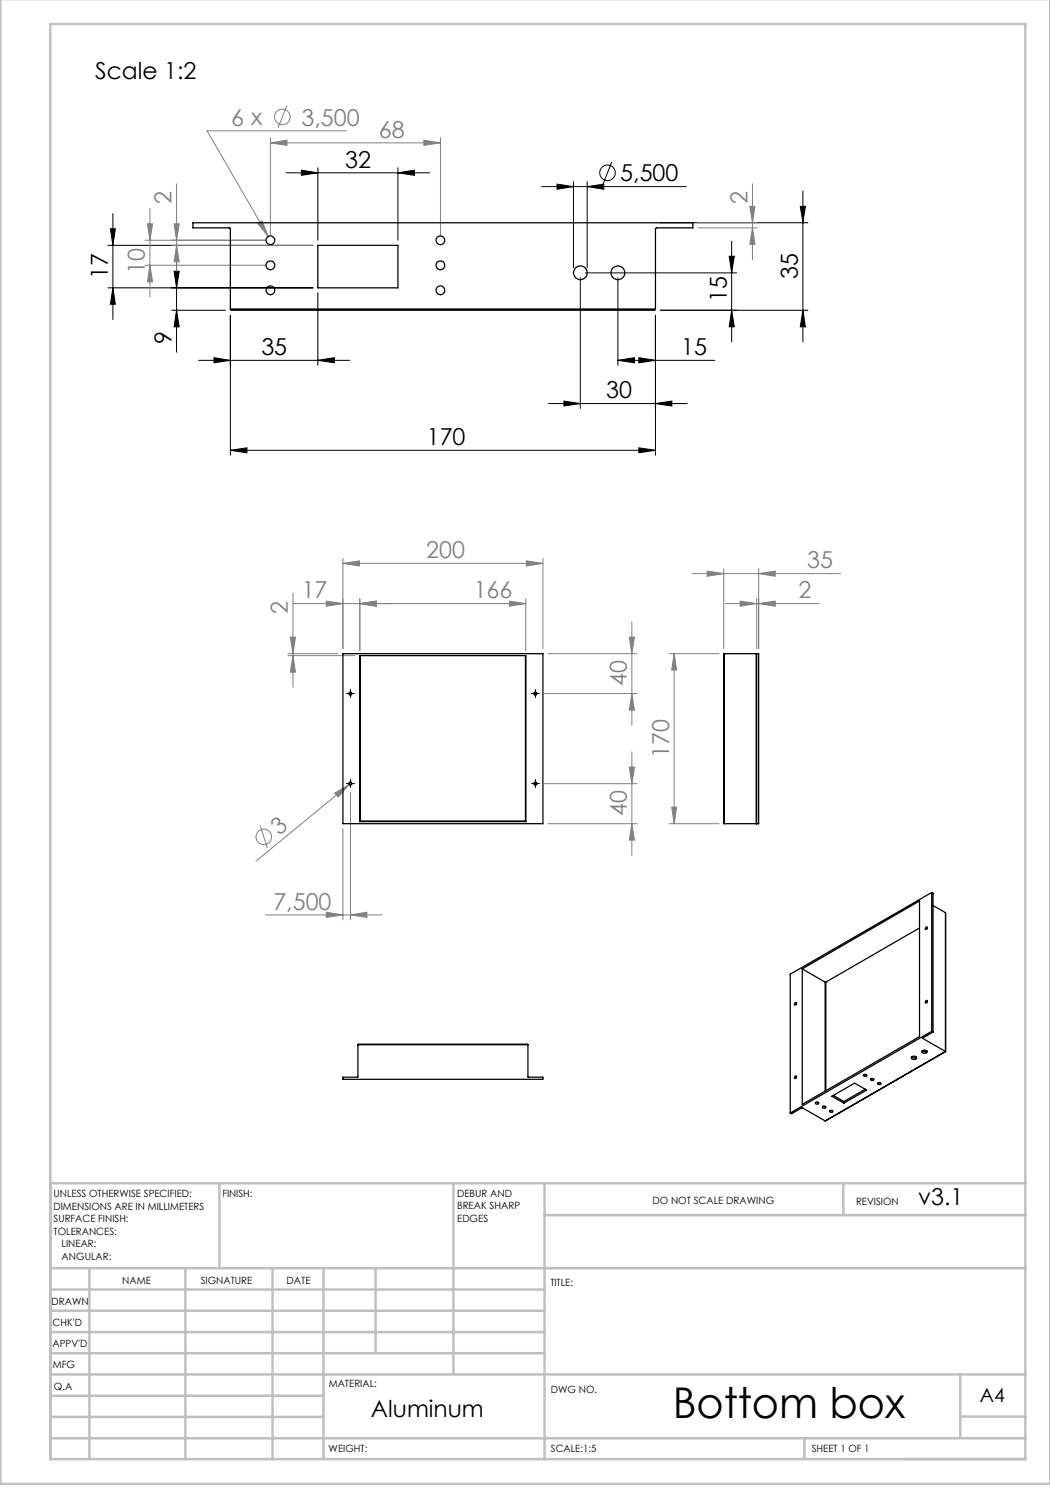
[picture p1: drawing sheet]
<svg xmlns="http://www.w3.org/2000/svg" width="210mm" height="297mm" viewBox="0 0 210 297" stroke-linecap="round" stroke-linejoin="round" font-family="sans-serif">
<g fill="none" stroke="#808080" stroke-width=".2">
<path d="M35.3 36.8v18.6M54.1 28.6l3.3-.6v1.1zM54.1 27.5v19.6M54.1 28.6h34M57.4 21.2l-1.8 4.4M69.2 26.2h-27.8l12.3 21.1M84.8 28l3.3 .6-3.3 .5zM88.1 27.5v19.6M150.5 36.8v15.1M29 48h24.1M29 53.1h24.1M29.5 44.8h1l-.5 3.2z"/>
<path d="M30 53.1l.5 3.3h-1zM30 41.7v17.7M34.3 49.1h28.3M34.8 44.8h1l-.5 3.2zM35.3 49.1l.5 3.2h-1zM51.5 44.7l.9-.5 1.3 3.1zM139.6 44.6h11.9M139.6 45.6h11.9M150 41.3h1l-.5 3.3zM150.5 45.6l.5 3.3h-1zM58.6 118.6v18.9M68.6 112.7l3.3-.5v1z"/>
<path d="M68.6 111.7v18M68.6 112.7h40M72 119.7v10.4M105.2 119.7v10.4M105.3 112.2l3.3 .5-3.3 .5zM108.6 111.7v18M138.4 114.7h29.7M141.4 114.2l3.3 .5-3.3 .5zM144.7 113.7v16M151.3 119.7v10M151.7 114.7l3.3-.5v1zM151.7 113.7v16"/>
<path d="M57.6 130.7h10M57.6 131.1h13.4M58.1 127.4h1l-.5 3.3zM58.6 131.1l.5 3.3h-1zM58.7 120.7h46.5M65.3 120.2l3.3 .5-3.3 .5zM72 120.7l3.3-.5v1zM101.9 120.2l3.3 .5-3.3 .5zM108.9 138.7h18.5M109.6 130.7h17.8M125.9 127.4h1l-.5 3.3zM126.4 138.7l.5 3.3h-1z"/>
<path d="M126.4 124.4v20.7M133.8 130.7h10M134.8 130.7l.5 3.3h-1zM134.8 130.7v34M145 120.7h18.8M148 120.2l3.3 .5-3.3 .5zM151.7 120.7l3.3-.5v1zM67 158.6l2.8-1.7-2.2 2.5zM69.8 156.9l-18.6 15.3M70.1 158.5v25.5M70.3 156.5l-.5 .4M108.9 156.7h18.5"/>
<path d="M125.9 153.4h1l-.5 3.3zM126.4 150.4v20.7M52 165.1l1.5 4.5M68.6 165.7v18.3M109.6 164.7h17.8M126.4 164.7l.5 3.3h-1zM133.8 164.7h10M134.3 161.4h1l-.5 3.3zM53.1 183h23.3M65.3 182.5l3.3 .5-3.3 .5zM70.1 183l3.3-.5v1z"/>
<circle cx="56.5" cy="23.4" r="1.55"/>
<circle cx="52.8" cy="167.4" r="1.55"/>
</g>
<g fill="none" stroke="#000" stroke-width=".2">
<path d="M57.2 34.6h28.7M60.3 34l3.3 .6-3.3 .5zM63.6 33.5v14.5M79.6 34.6l3.3-.6v1.1zM79.6 33.5v14.5M108.3 37.3h29M111.4 36.8l3.3 .5-3.3 .5zM114.7 36.3v17.2M117.4 37.3l3.4-.5v1zM117.4 36.3v17.2M122.4 32.3l-1.8 4.5M160.6 38.2v30.2"/>
<path d="M21.6 49.1h41M21.6 57.6h41M22.1 45.8h1l-.5 3.3zM22.6 57.6l.5 3.3h-1zM22.6 42.7v21.2M34.8 54.3h1l-.5 3.3zM35.3 51.2v19.2M63.6 58.6v14.5M116.1 55.6v26.1M117.1 54.6h30.2M123.6 55.6v17.5M132.1 44.6h29.5"/>
<path d="M145.8 51.3h1.1l-.6 3.3zM146.3 48.2v20.2M160.1 41.3h1l-.5 3.3zM34.3 62.1h10.8M35.3 62.1l.5 3.3h-1zM39.7 72.1h30.2M42.8 71.5l3.3 .6-3.3 .5zM46.1 63.1v27.9M63.6 72.1l3.3-.6v1.1zM123.6 72.1l3.3-.6v1.1zM123.6 72.1h19.3M127.8 71.5l3.3 .6-3.3 .5z"/>
<path d="M131.1 63.1v27.9M132.1 62.1h29.5M146.3 62.1l.6 3.3h-1.1zM160.6 62.1l.5 3.3h-1zM46.1 90.1l3.3-.5v1zM46.1 90.1h85M109.7 80.7h27.7M112.8 80.2l3.3 .5-3.3 .5zM127.8 89.6l3.3 .5-3.3 .5zM131.1 80.7l3.3-.5v1zM69.6 138.7h1M70.1 138.2v1"/>
<path d="M106.6 138.7h1M107.1 138.2v1M69.6 156.7h1M70.1 156.2v1M106.6 156.7h1M107.1 156.2v1"/>
<circle cx="121.5" cy="34.6" r="1.55"/>
</g>
<g fill="none" stroke="#000" stroke-width=".2" stroke-dasharray="15.2 1.3 1.3 1.3">
<path d="M69.6 138.7h-.3M70.1 138.2v-.3M70.1 139.2v.3M70.6 138.7h.3M106.6 138.7h-.3M107.1 138.2v-.3M107.1 139.2v.3M107.6 138.7h.3M69.6 156.7h-.3M70.1 156.2v-.3M70.1 157.2v.3M70.6 156.7h.3"/>
<path d="M106.6 156.7h-.3M107.1 156.2v-.3M107.1 157.2v.3M107.6 156.7h.3"/>
</g>
<g fill="none" stroke="#c0c0c0" stroke-width=".5">
<path d="M.1 -.1v296.9h209.9v-296.9M10.1 4.8h195v287h-195zM43.9 236.6v17M90.7 236.6v38.3M108.9 236.6v55.3M168.7 236.6v6.3M205.1 236.6h-195v55.3M10.1 253.6h195M10.1 257.9h98.8M17.9 253.6v38.3M37.1 253.6v38.3M54.5 253.6v38.3"/>
<path d="M64.7 253.6v38.3M75.1 253.6v17M108.9 243h96.2M10.1 270.6h98.8M10.1 266.4h98.8M10.1 262.1h98.8M10.1 279.1h54.6M10.1 274.9h195M192.1 274.8v12.7M10.1 287.7h195M10.1 283.4h54.6M160.9 287.5v4.3"/>
<path d="M192.1 283.3h13"/>
</g>
<g fill="#000">
<path d="M145.8 51.3h1.1l-.6 3.3zM146.3 62.1l.6 3.3h-1.1zM22.1 45.8h1l-.5 3.3zM22.6 57.6l.5 3.3h-1zM34.8 54.3h1l-.5 3.3zM35.3 62.1l.5 3.3h-1z"/>
<path d="M160.6 62.1l.5 3.3h-1zM160.1 41.3h1l-.5 3.3z"/>
<path d="M46.1 90.1l3.3-.5v1zM127.8 89.6l3.3 .5-3.3 .5zM111.4 36.8l3.3 .5-3.3 .5zM117.4 37.3l3.4-.5v1zM112.8 80.2l3.3 .5-3.3 .5zM131.1 80.7l3.3-.5v1zM123.6 72.1l3.3-.6v1.1zM127.8 71.5l3.3 .6-3.3 .5zM60.3 34l3.3 .6-3.3 .5zM79.6 34.6l3.3-.6v1.1zM42.8 71.5l3.3 .6-3.3 .5zM63.6 72.1l3.3-.6v1.1z"/>
</g>
<g fill="#808080">
<path d="M67 158.6l2.8-1.7-2.2 2.5z"/>
<path d="M72 120.7l3.3-.5v1zM65.3 120.2l3.3 .5-3.3 .5zM70.1 183l3.3-.5v1zM65.3 182.5l3.3 .5-3.3 .5z"/>
<path d="M68.6 112.7l3.3-.5v1zM105.3 112.2l3.3 .5-3.3 .5zM51.5 44.7l2.2 2.6-1.3-3.1zM54.1 28.6l3.3-.6v1.1zM84.8 28l3.3 .6-3.3 .5z"/>
<path d="M72 120.7l3.3-.5v1zM101.9 120.2l3.3 .5-3.3 .5z"/>
<path d="M148 120.2l3.3 .5-3.3 .5zM151.7 120.7l3.3-.5v1zM141.4 114.2l3.3 .5-3.3 .5zM151.7 114.7l3.3-.5v1z"/>
<path d="M126.4 138.7l.5 3.3h-1zM125.9 127.4h1l-.5 3.3z"/>
<path d="M125.9 153.4h1l-.5 3.3zM126.4 164.7l.5 3.3h-1zM58.1 127.4h1l-.5 3.3zM58.6 131.1l.5 3.3h-1zM134.8 130.7l.5 3.3h-1zM134.3 161.4h1l-.5 3.3zM34.8 44.8h1l-.5 3.2zM35.3 49.1l.5 3.2h-1zM150 41.3h1l-.5 3.3zM150.5 45.6l.5 3.3h-1z"/>
<path d="M29.5 44.8h1l-.5 3.2zM30 53.1l.5 3.3h-1z"/>
</g>
<g fill="none" stroke="#000" stroke-width=".25">
<path d="M63.6 49.1h16v8.5h-16zM46.1 61.8v-16.1l-.2-.1h-7.3v-1h100v1h-7.4l-.1 .1v16.1M46.1 61.8l.1 .3h84.7l.2-.3M46.1 61.8h85M68.6 130.7h40v34h-40zM72.1 131.1v33.1M105.1 131.1v33.1M144.8 130.7v34M144.8 130.7h6.4M151.2 130.7h.1M151.2 130.7v34M151.3 130.7h.4v34h-.4"/>
<path d="M151.3 130.7v34M72 164.3v-33.2h33.2v33.2M72 164.3h33.2M72.1 164.2l-.1 .1M72.1 164.2h33M105.1 164.2l.1 .1M144.8 164.7h6.4M151.2 164.7h.1M186.3 178.5l-28.3 16.3v27.8M186.3 178.5v27.8M186.3 178.5l.3 .1v27.8M160.4 193.8l23.5-13.6v27.1l-23.5 13.6z"/>
<path d="M160.4 193.8l4.6 2.6M165 196.4h.2M165 196.4v21.8M165.2 196.4v21.7M183.9 185.6l-18.7 10.8M185.1 185.5l.2-.1a.24 .24 0 0 1 .1 .3 .24 .24 0 0 1-.4 .1zM185.5 185.6l-.2 .2M186.6 181.1l2.5 1.4M189.1 182.5v.1M189.1 182.5v27.8M71.6 208.9v6.5h-3v.5h40v-.5h-3v-6.5M71.6 208.9v-.1h33.9l.1 .1"/>
<path d="M71.6 208.9h34M159.1 215.2h.1a.26 .26 0 0 1 .1 .3 .26 .26 0 0 1-.4 .1zM159.1 200.5a.26 .26 0 0 1 .1 .3 .26 .26 0 0 1-.3 .1zM159.3 215.4l-.1 .2M159.3 200.7l-.1 .2M166.4 219.2l4.5-2.6 2.4 1.4-4.5 2.6zM166.7 219.1l2.1 1.2M172.7 215a.32 .32 0 0 1 .4-.2 .32 .32 0 0 1 .2 .4 .37 .37 0 0 1-.6-.2zM172.8 214.9h.4M173 217.8l-4.2 2.5M174.1 215.8a.39 .39 0 0 1 .7 .2h-.1a.37 .37 0 0 1-.6-.2zM174.2 215.7h.5"/>
<path d="M175.5 216.6a.37 .37 0 0 1 .4-.1 .37 .37 0 0 1 .3 .3 .38 .38 0 0 1-.4 .1 .38 .38 0 0 1-.3-.3zM175.6 216.5h.5M182.3 211.4a.52 .52 0 0 1 .6-.2 .52 .52 0 0 1 .4 .5l-.1 .1a.6 .6 0 0 1-1-.3zM182.3 211.4l.3 .2 .7-.2M184.4 210.3a.64 .64 0 0 1 1.1 .1l-.2 .2a.6 .6 0 0 1-.9-.3zM184.4 210.2l.3 .1 .7-.1M184.5 207.6v.1M184.5 207.7l4.6 2.6M185.1 200.2l.2-.1a.23 .23 0 0 1 .1 .3 .23 .23 0 0 1-.4 0zM185.5 200.3l-.2 .2M186.3 206.3l-28.3 16.3M186.3 206.3l.3 .1"/>
<path d="M186.6 206.4l-2.1 1.2M189.1 210.3h.1M189.1 210.3l-24.1 13.9M158 222.6l.3 .1 2.2-1.2 4.5 2.7M163.1 220.5a.34 .34 0 0 1 .4-.1 .34 .34 0 0 1 .2 .3 .33 .33 0 0 1-.4 .2 .33 .33 0 0 1-.2-.4zM163.2 220.4h.4M164.5 221.3a.34 .34 0 0 1 .4-.1 .34 .34 0 0 1 .2 .3 .33 .33 0 0 1-.3 .2 .33 .33 0 0 1-.3-.4zM164.6 221.3h.4M165.9 222.1a.34 .34 0 0 1 .4-.1 .34 .34 0 0 1 .2 .4 .3 .3 0 0 1-.4 .1 .3 .3 0 0 1-.2-.4zM166 222.1h.4M168.8 220.3v.3"/>
<circle cx="54.1" cy="53.1" r=".88"/>
<circle cx="54.1" cy="58.1" r=".88"/>
<circle cx="54.1" cy="48.1" r=".87"/>
<circle cx="88.1" cy="58.1" r=".88"/>
<circle cx="88.1" cy="53.1" r=".88"/>
<circle cx="88.1" cy="48.1" r=".87"/>
<circle cx="116.1" cy="54.6" r="1.38"/>
<circle cx="123.6" cy="54.6" r="1.39"/>
<circle cx="70.1" cy="138.7" r=".31"/>
<circle cx="107.1" cy="138.7" r=".31"/>
<circle cx="70.1" cy="156.7" r=".31"/>
<circle cx="107.1" cy="156.7" r=".31"/>
</g>
<text font-size="8.5" x="134.5" y="283.5">Bottom box</text>
<g font-size="4.7">
<text x="19.1" y="15.7">Scale 1:2</text>
<text x="69" y="33.5">32</text>
<text x="124.1" y="36.3">5,500</text>
<text x="21.6" y="55.9" transform="rotate(-90 21.6 55.9)">17</text>
<text x="159.6" y="55.9" transform="rotate(-90 159.6 55.9)">35</text>
<text x="145.3" y="60.3" transform="rotate(-90 145.3 60.3)">15</text>
<text x="34.3" y="68.8" transform="rotate(-90 34.3 68.8)">9</text>
<text x="52.3" y="71">35</text>
<text x="136.2" y="71">15</text>
<text x="121.2" y="79.7">30</text>
<text x="85.4" y="89">170</text>
<text x="183.7" y="241.1">v3.1</text>
<text x="74.2" y="283.4">Aluminum</text>
</g>
<g font-size="4.7" fill="#808080">
<text x="46.2" y="25.1">6 x</text>
<text x="60.3" y="25.1">3,500</text>
<text x="75.8" y="27.5">68</text>
<text x="34.3" y="40.9" transform="rotate(-90 34.3 40.9)">2</text>
<text x="149.5" y="40.9" transform="rotate(-90 149.5 40.9)">2</text>
<text x="29" y="54.8" transform="rotate(-90 29 54.8)">10</text>
<text x="85.3" y="111.6">200</text>
<text x="161.4" y="113.7">35</text>
<text x="60.3" y="119.7">17</text>
<text x="94.7" y="119.7">166</text>
<text x="159.7" y="119.7">2</text>
<text x="57.6" y="122.8" transform="rotate(-90 57.6 122.8)">2</text>
<text x="125.4" y="137.2" transform="rotate(-90 125.4 137.2)">40</text>
<text x="133.8" y="151.6" transform="rotate(-90 133.8 151.6)">170</text>
<text x="55.9" y="167.1" transform="rotate(-39 55.9 167.1)">3</text>
<text x="125.4" y="163.1" transform="rotate(-90 125.4 163.1)">40</text>
<text x="54.7" y="181.9">7,500</text>
</g>
<text font-size="3.9" x="196" y="280.4">A4</text>
<g font-size="2">
<text x="10.7" y="239.5">UNLESS OTHERWISE SPECIFIED:</text>
<text x="44.5" y="239.5">FINISH:</text>
<text x="91.4" y="239.4">DEBUR AND</text>
<text x="10.7" y="242">DIMENSIONS ARE IN MILLIMETERS</text>
<text x="10.7" y="244.5">SURFACE FINISH:</text>
<text x="91.4" y="241.9">BREAK SHARP</text>
<text x="91.4" y="244.4">EDGES</text>
<text x="130.5" y="240.8">DO NOT SCALE DRAWING</text>
<text x="171.2" y="241">REVISION</text>
<text x="10.7" y="247">TOLERANCES:</text>
<text x="12.3" y="249.5">LINEAR:</text>
<text x="12.3" y="252">ANGULAR:</text>
<text x="24.4" y="256.9">NAME</text>
<text x="40.1" y="256.8">SIGNATURE</text>
<text x="57.3" y="256.8">DATE</text>
<text x="110.1" y="257.1">TITLE:</text>
<text x="10.3" y="260.9">DRAWN</text>
<text x="10.5" y="269.3">APPV'D</text>
<text x="10.5" y="265.2">CHK'D</text>
<text x="10.6" y="273.6">MFG</text>
<text x="10.8" y="278">Q.A</text>
<text x="65.8" y="277.4">MATERIAL:</text>
<text x="110.2" y="278.5">DWG NO.</text>
<text x="65.7" y="290.4">WEIGHT:</text>
<text x="110.2" y="290.5">SCALE:1:5</text>
<text x="162.4" y="290.4">SHEET 1 OF 1</text>
</g>
</svg>
